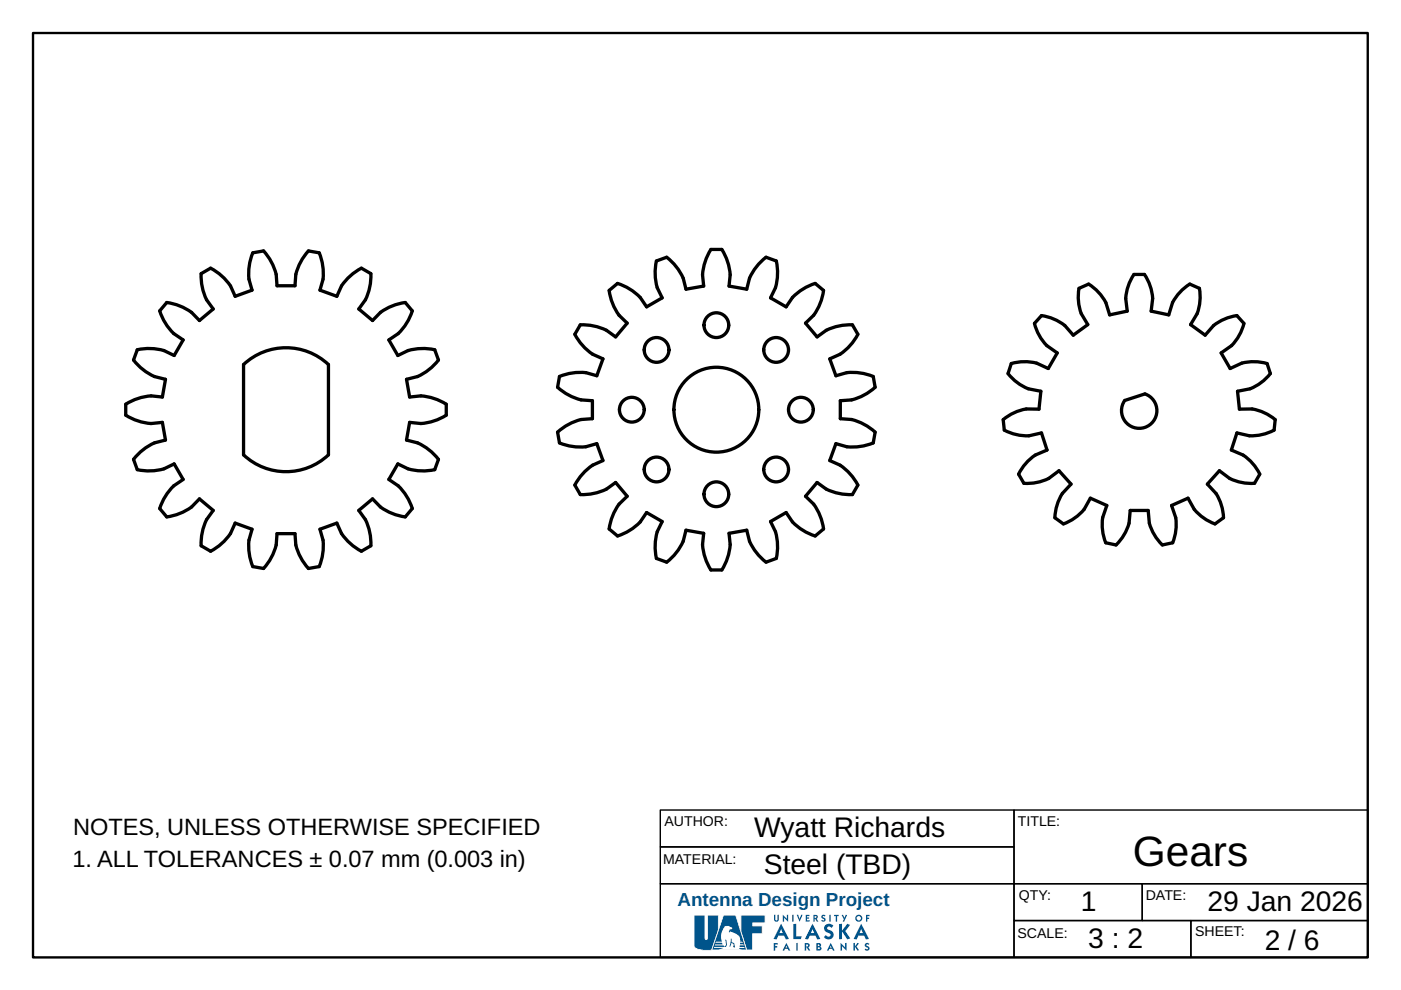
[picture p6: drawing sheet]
<svg xmlns="http://www.w3.org/2000/svg" width="297mm" height="210mm" viewBox="0 0 297 210" stroke-linecap="round" stroke-linejoin="round" font-family="sans-serif">
<path d="M7 7h283v196h-283z" fill="none" stroke="#000" stroke-width=".5"/>
<path d="M140 179.6h75v7.8h-75zM140 171.7h75v7.9h-75zM215 171.7h75v15.7h-75zM140 187.4h75v15.6h-75zM215 195.2h37.5v7.8h-37.5zM215 187.4h27.2v7.8h-27.2zM242.2 187.4h47.8v7.8h-47.8zM252.5 195.2h37.5v7.8h-37.5z" fill="none" stroke="#000" stroke-width=".3"/>
<g fill="#00548b">
<path d="M164.1 194l.3-.1v1.1l.2 .2 .2-.2v-1l.3-.1v1.1a.51 .51 0 0 1-.5 .4 .51 .51 0 0 1-.5-.5z"/>
<path d="M166 193.9l.8 .9v-.8l.3-.1v1.5l-.9-.8v.8h-.2z"/>
<path d="M168 194l.2-.1v1.5h-.2z"/>
<path d="M168.9 194l.3-.1 .3 .9 .4-.9 .3 .1-.7 1.4z"/>
<path d="M170.8 194h.8v.2h-.5v.3h.4v.3h-.4v.3h.6l-.1 .3h-.8z"/>
<path d="M174.2 194.1l.4-.2 .4 .2-.1 .2-.3-.1-.2 .2 .6 .3v.3a.52 .52 0 0 1-.3 .4 .52 .52 0 0 1-.6-.2l.2-.2 .4 .1v-.2a.49 .49 0 0 1-.5-.8z"/>
<path d="M175.8 194l.3-.1v1.5h-.3z"/>
<path d="M176.9 194h.9v.2h-.3v1.2h-.3v-1.2h-.4z"/>
<path d="M178.4 194l.3-.1 .3 .7 .3-.7 .3 .1-.6 1.4h-.3l.2-.5z"/>
<path d="M183.6 194h.7l.1 .2h-.5v.4h.4v.2h-.4v.6h-.3z"/>
<path d="M168.2 195.9h.6v2.6h1.2l-.2 .6h-1.6z"/>
<path d="M174.9 196.2a1.19 1.19 0 0 1 1.8 .1l-.4 .4-.3-.2a.4 .4 0 0 0-.6 .3l.3 .4a1.05 1.05 0 0 1 .9 1.5 1.05 1.05 0 0 1-1.7 .2l-.2-.2 .4-.4a.54 .54 0 0 0 .5 .3 .54 .54 0 0 0 .5-.4l-.4-.4a1 1 0 0 1-.9-.5 1 1 0 0 1 .1-1.1z"/>
<path d="M177.9 195.9h.6v1.4l1.1-1.4 .6 .2-1 1.3 1.1 1.6-.7 .2-1.1-1.7v1.6h-.6z"/>
<path d="M164.1 200h.8v.2h-.5v.4h.4v.3h-.4v.6l-.3 .1z"/>
<path d="M168.8 200l.3-.1v1.6l-.3 .1z"/>
<path d="M178.2 199.9l1 1v-.9l.3-.1v1.7l-1-1v.9l-.3 .1z"/>
<path d="M180.9 200l.4-.1v.7l.5-.7 .3 .1-.5 .7 .5 .8-.3 .1-.5-.9v.8l-.4 .1z"/>
<path d="M183.4 200.1a.59 .59 0 0 1 .9 0l-.2 .3-.2-.2-.2 .2 .5 .4 .2 .3a.57 .57 0 0 1-.5 .5 .57 .57 0 0 1-.6-.3l.2-.2 .5 .1-.1-.3a.55 .55 0 0 1-.5-.8z"/>
<path d="M157.1 194h5.1v1.7h-2.6v.6h2v1.7h-2v3.4h-1.3l-1.2-3.9z"/>
<path d="M172.7 194.2v.4h.3v-.3zM172.5 194l.8 .2 .1 .4-.3 .2 .4 .6h-.3l-.5-.7v.7h-.2z"/>
<path d="M181.6 194.7a.47 .47 0 0 0 .9 0 .47 .47 0 0 0-.9 0zM181.3 194.7a.75 .75 0 0 1 1.5 0 .75 .75 0 0 1-1.5 0z"/>
<path d="M165.6 197l-.3 .8h.7zM165.6 195.9l1.7 3.2-.7 .1-.4-.8h-1.2l-.4 .8-.6-.1z"/>
<path d="M172.3 197l-.4 .8h.7zM172.3 195.9l1.6 3.2-.6 .1-.4-.8h-1.2l-.4 .8-.6-.1z"/>
<path d="M182.6 197l-.4 .8h.8zM182.6 195.9l1.6 3.2-.6 .1-.4-.8h-1.2l-.4 .8-.6-.1z"/>
<path d="M166.7 200.5l-.1 .4h.3zM166.7 199.9l.9 1.6-.4 .1-.2-.4h-.6l-.2 .4-.3-.1z"/>
<path d="M170.9 200.2v.5l.4-.1v-.3zM170.6 200h.8l.2 .2v.4l-.2 .3 .4 .6-.3 .1-.6-.9v.8l-.3 .1z"/>
<path d="M173.4 200.8v.4h.4v-.3zM173.4 200.2v.4h.3v-.3zM173.1 200h.8a.4 .4 0 0 1 0 .7 .41 .41 0 0 1 .3 .4 .41 .41 0 0 1-.3 .4h-.8z"/>
<path d="M176.1 200.5l-.1 .4h.3zM176.1 199.9l.9 1.6-.4 .1-.2-.4h-.6l-.2 .4-.3-.1z"/>
</g>
<path d="M157.2 194.1v3.4l1.2 3.8h1.1v-3.4h2v-1.5h-2v-.8h2.6v-1.5zM157 193.9h5.3v1.9h-2.6v.4h2v1.8h-2v3.5h-1.5l-1.2-4z" fill="#fff"/>
<path d="M147.2 194h2.3v5l.2 .2 .3-.2v-5h2.3v3.3l-1.4 4.1h.2a6.3 6.3 0 0 1-3.8-.5l-.1-.2z" fill="#00548b"/>
<path d="M147.2 194.1v6.5a3.5 3.5 0 0 0 3.3 .8h.3l1.4-4.1v-3.2h-2.1v4.9l-.4 .3-.3-.3v-4.9zM147.1 193.9h2.5v5l.1 .2 .2-.2v-5h2.5v3.5l-1.4 3.9 .1 .2a6.3 6.3 0 0 1-3.9-.6l-.1-.2z" fill="#fff"/>
<path d="M153.4 194h2.6l2.3 7.4h-7.4z" fill="#00548b"/>
<path d="M153.5 194.1l-2.5 7.2h7.2l-2.3-7.2zM153.3 193.9h2.7l2.4 7.6h-7.6z" fill="#fff"/>
<path d="M154.9 199h.2v.7l.6 .3 .1 .9-.4-.1 .2-.3-.1-.4-.4-.2-.3 .8h-.2zM153.7 196.4a3.5 3.5 0 0 0-.7 3.3h-1.2l-.1 .2h1.4l.1 .3h-1.6l-.1 .2h1.9l.2 .3 .3-.4-.2-.9 .2-.2 .1 .1 .1 1-.2 .5h-2.5l-.1 .2h2.1l-1.1 .4h5l-.6-.2 .1-.2h1.1l-.1-.2h-1l.1-.4h.8l-.1-.2h-.7v-.3h.6v-.2h-.6v-.6a2.3 2.3 0 0 0-2.1-1.6l-.1 .2-.2-.1 .1-.4 .5-.2 .2-.3-.9-.4z" fill-rule="evenodd" fill="#fff"/>
<g fill="none" stroke="#000" stroke-width=".7">
<path d="M35.4 64.1a11.6 11.6 0 0 1 5.2 2.1l1.7 1.8 2.9-2.5a9.9 9.9 0 0 1-2.4-5.3l-.2-2.2 2.1-1.1a11.6 11.6 0 0 1 4.2 3.7l1 2.2 3.5-1.3a9.9 9.9 0 0 1-.4-5.8l.6-2.1 2.3-.4a11.6 11.6 0 0 1 2.7 5l.1 2.4h3.8a9.9 9.9 0 0 1 1.6-5.7l1.3-1.7 2.3 .4a11.6 11.6 0 0 1 .8 5.6l-.7 2.3 3.6 1.3a9.9 9.9 0 0 1 3.4-4.8l1.8-1.1 2 1.1a11.6 11.6 0 0 1-1.1 5.6l-1.4 1.9 2.9 2.5a9.9 9.9 0 0 1 4.8-3.4l2.1-.5 1.5 1.8a11.6 11.6 0 0 1-3 4.8l-2 1.4 1.9 3.3a9.9 9.9 0 0 1 5.7-1.5l2.2 .3 .8 2.1a11.6 11.6 0 0 1-4.5 3.5l-2.3 .6 .6 3.8a9.9 9.9 0 0 1 5.9 .5l1.9 1v2.3a11.6 11.6 0 0 1-5.4 1.8l-2.4-.2-.6 3.7a9.9 9.9 0 0 1 5.3 2.5l1.5 1.6-.8 2.2a11.6 11.6 0 0 1-5.7-.2l-2.2-1-1.9 3.3a9.9 9.9 0 0 1 4.2 4.1l.8 2-1.5 1.8a11.6 11.6 0 0 1-5.2-2.1l-1.7-1.7-2.9 2.4a9.9 9.9 0 0 1 2.4 5.4l.1 2.1-2 1.2a11.6 11.6 0 0 1-4.2-3.8l-1-2.2-3.6 1.3a9.9 9.9 0 0 1 .5 5.9l-.6 2-2.3 .4a11.6 11.6 0 0 1-2.7-5l-.2-2.4h-3.8a9.9 9.9 0 0 1-1.5 5.7l-1.3 1.7-2.3-.4a11.6 11.6 0 0 1-.8-5.6l.6-2.3-3.5-1.3a9.9 9.9 0 0 1-3.4 4.8l-1.8 1.2-2.1-1.2a11.6 11.6 0 0 1 1.2-5.5l1.4-2-2.9-2.4a9.9 9.9 0 0 1-4.9 3.3l-2 .5-1.5-1.8a11.6 11.6 0 0 1 2.9-4.8l2-1.3-1.9-3.3a9.9 9.9 0 0 1-5.7 1.4l-2.1-.2-.8-2.2a11.6 11.6 0 0 1 4.5-3.5l2.3-.6-.7-3.7a9.9 9.9 0 0 1-5.8-.6l-1.9-1v-2.3a11.6 11.6 0 0 1 5.3-1.8l2.4 .3 .7-3.8a9.9 9.9 0 0 1-5.3-2.5l-1.5-1.6 .8-2.1a11.6 11.6 0 0 1 5.7 .1l2.1 1.1 1.9-3.3a9.9 9.9 0 0 1-4.1-4.2l-.8-2zM51.6 77.3a13.1 13.1 0 0 1 18 0v19.1a13.1 13.1 0 0 1-18 0zM129.2 61.6l1.7-1.5a11.6 11.6 0 0 1 4.8 3l1.4 2 3.3-1.9a9.9 9.9 0 0 1-1.5-5.7l.3-2.2 2.1-.8a11.6 11.6 0 0 1 3.6 4.5l.5 2.3 3.8-.6a9.9 9.9 0 0 1 .5-5.9l1-1.9h2.3a11.6 11.6 0 0 1 1.8 5.4l-.2 2.4 3.7 .6a9.9 9.9 0 0 1 2.5-5.3l1.6-1.5 2.2 .8a11.6 11.6 0 0 1-.2 5.7l-1 2.2 3.3 1.9a9.9 9.9 0 0 1 4.2-4.2l1.9-.8 1.8 1.5a11.6 11.6 0 0 1-2.1 5.2l-1.7 1.7 2.4 2.9a9.9 9.9 0 0 1 5.4-2.4l2.1-.1 1.2 2a11.6 11.6 0 0 1-3.8 4.2l-2.2 1 1.3 3.6a9.9 9.9 0 0 1 5.9-.5l2 .6 .4 2.3a11.6 11.6 0 0 1-4.9 2.7l-2.4 .2v3.8a9.9 9.9 0 0 1 5.6 1.5l1.7 1.3-.4 2.3a11.6 11.6 0 0 1-5.6 .8l-2.3-.6-1.3 3.5a9.9 9.9 0 0 1 4.8 3.5l1.2 1.8-1.2 2a11.6 11.6 0 0 1-5.5-1.2l-2-1.4-2.4 2.9a9.9 9.9 0 0 1 3.3 4.9l.5 2.1-1.8 1.4a11.6 11.6 0 0 1-4.8-2.9l-1.3-2-3.3 1.9a9.9 9.9 0 0 1 1.5 5.7l-.3 2.1-2.2 .8a11.6 11.6 0 0 1-3.5-4.5l-.6-2.3-3.7 .7a9.9 9.9 0 0 1-.6 5.8l-1 1.9h-2.3a11.6 11.6 0 0 1-1.8-5.3l.3-2.4-3.8-.7a9.9 9.9 0 0 1-2.5 5.3l-1.6 1.5-2.1-.8a11.6 11.6 0 0 1 .1-5.7l1.1-2.1-3.3-1.9a9.9 9.9 0 0 1-4.2 4.1l-2 .8-1.7-1.4a11.6 11.6 0 0 1 2-5.3l1.8-1.7-2.5-2.9a9.9 9.9 0 0 1-5.3 2.5l-2.2 .1-1.1-2a11.6 11.6 0 0 1 3.7-4.3l2.2-1-1.3-3.5a9.9 9.9 0 0 1-5.8 .4l-2.1-.6-.4-2.3a11.6 11.6 0 0 1 5-2.7l2.4-.1v-3.8a9.9 9.9 0 0 1-5.7-1.6l-1.7-1.3 .4-2.3a11.6 11.6 0 0 1 5.6-.8l2.3 .7 1.3-3.6a9.9 9.9 0 0 1-4.8-3.4l-1.1-1.8 1.1-2a11.6 11.6 0 0 1 5.6 1.1l1.9 1.4 2.5-2.9a9.9 9.9 0 0 1-3.4-4.8zM220.8 66.9a10.3 10.3 0 0 1 5 2.1l1.8 2.1 3-2.3a8.9 8.9 0 0 1-1.9-5l.1-2.7 2-.9a10.3 10.3 0 0 1 3.7 4l.8 2.6 3.7-.8a8.9 8.9 0 0 1 .2-5.4l1.2-2.4h2.2a10.3 10.3 0 0 1 1.8 5.1l-.3 2.7 3.7 .8a8.9 8.9 0 0 1 2.4-4.8l2.1-1.8 2 .9a10.3 10.3 0 0 1-.5 5.4l-1.4 2.3 3.1 2.3a8.9 8.9 0 0 1 4.1-3.5l2.6-.7 1.5 1.7a10.3 10.3 0 0 1-2.6 4.7l-2.2 1.5 1.9 3.3a8.9 8.9 0 0 1 5.2-1.4l2.7 .4 .6 2.1a10.3 10.3 0 0 1-4.3 3.2l-2.6 .6 .4 3.7a8.9 8.9 0 0 1 5.3 .8l2.3 1.5-.3 2.2a10.3 10.3 0 0 1-5.2 1.2l-2.7-.6-1.1 3.6a8.9 8.9 0 0 1 4.5 2.9l1.5 2.2-1.1 2a10.3 10.3 0 0 1-5.3-1.1l-2.2-1.6-2.5 2.8a8.9 8.9 0 0 1 3 4.5l.4 2.7-1.8 1.3a10.3 10.3 0 0 1-4.4-3.1l-1.3-2.4-3.5 1.6a8.9 8.9 0 0 1 .9 5.3l-.7 2.6-2.2 .4a10.3 10.3 0 0 1-2.7-4.6l-.3-2.7h-3.8a8.9 8.9 0 0 1-1.3 5.2l-1.7 2.1-2.2-.4a10.3 10.3 0 0 1-.6-5.4l.9-2.5-3.5-1.6a8.9 8.9 0 0 1-3.3 4.2l-2.4 1.3-1.8-1.3a10.3 10.3 0 0 1 1.5-5.2l1.9-2-2.6-2.8a8.9 8.9 0 0 1-4.7 2.5l-2.7 .2-1.1-2a10.3 10.3 0 0 1 3.5-4l2.5-1.1-1.2-3.6a8.9 8.9 0 0 1-5.3 .3l-2.6-.9-.2-2.2a10.3 10.3 0 0 1 4.9-2.3h2.7l.4-3.7a8.9 8.9 0 0 1-5-1.9l-2-1.9 .7-2.1a10.3 10.3 0 0 1 5.4-.1l2.5 1.1 1.9-3.3a8.9 8.9 0 0 1-3.9-3.7l-1-2.5zM238.5 84.9l4.2-1.4a3.7 3.7 0 0 1 2.2 5.1 3.7 3.7 0 0 1-5.2 1.7 3.7 3.7 0 0 1-1.2-5.4z"/>
<circle cx="139.2" cy="74.2" r="2.63"/>
<circle cx="151.9" cy="68.9" r="2.63"/>
<circle cx="164.6" cy="74.2" r="2.63"/>
<circle cx="134" cy="86.9" r="2.63"/>
<circle cx="139.2" cy="99.5" r="2.63"/>
<circle cx="151.9" cy="86.9" r="9"/>
<circle cx="164.6" cy="99.5" r="2.63"/>
<circle cx="169.8" cy="86.9" r="2.63"/>
<circle cx="151.9" cy="104.8" r="2.63"/>
</g>
<text font-size="9" x="240.2" y="183.6">Gears</text>
<g font-size="6">
<text x="159.9" y="177.5">Wyatt Richards</text>
<text x="162" y="185.3">Steel (TBD)</text>
<text x="229.1" y="193.1">1</text>
<text x="256" y="193.1">29 Jan 2026</text>
<text x="230.7" y="200.9">3 : 2</text>
<text x="268.1" y="201.5">2 / 6</text>
</g>
<g font-size="5">
<text x="15.5" y="177.1">NOTES, UNLESS OTHERWISE SPECIFIED</text>
<text x="15.3" y="183.7">1. ALL TOLERANCES ± 0.07 mm (0.003 in)</text>
</g>
<text font-size="4" fill="#00548b" x="143.7" y="192.1">Antenna Design Project</text>
<g font-size="3">
<text x="140.9" y="175.1">AUTHOR:</text>
<text x="215.8" y="175.2">TITLE:</text>
<text x="140.6" y="183.3">MATERIAL:</text>
<text x="216" y="190.8">QTY:</text>
<text x="242.9" y="190.8">DATE:</text>
<text x="215.7" y="198.9">SCALE:</text>
<text x="253.4" y="198.5">SHEET:</text>
</g>
</svg>
